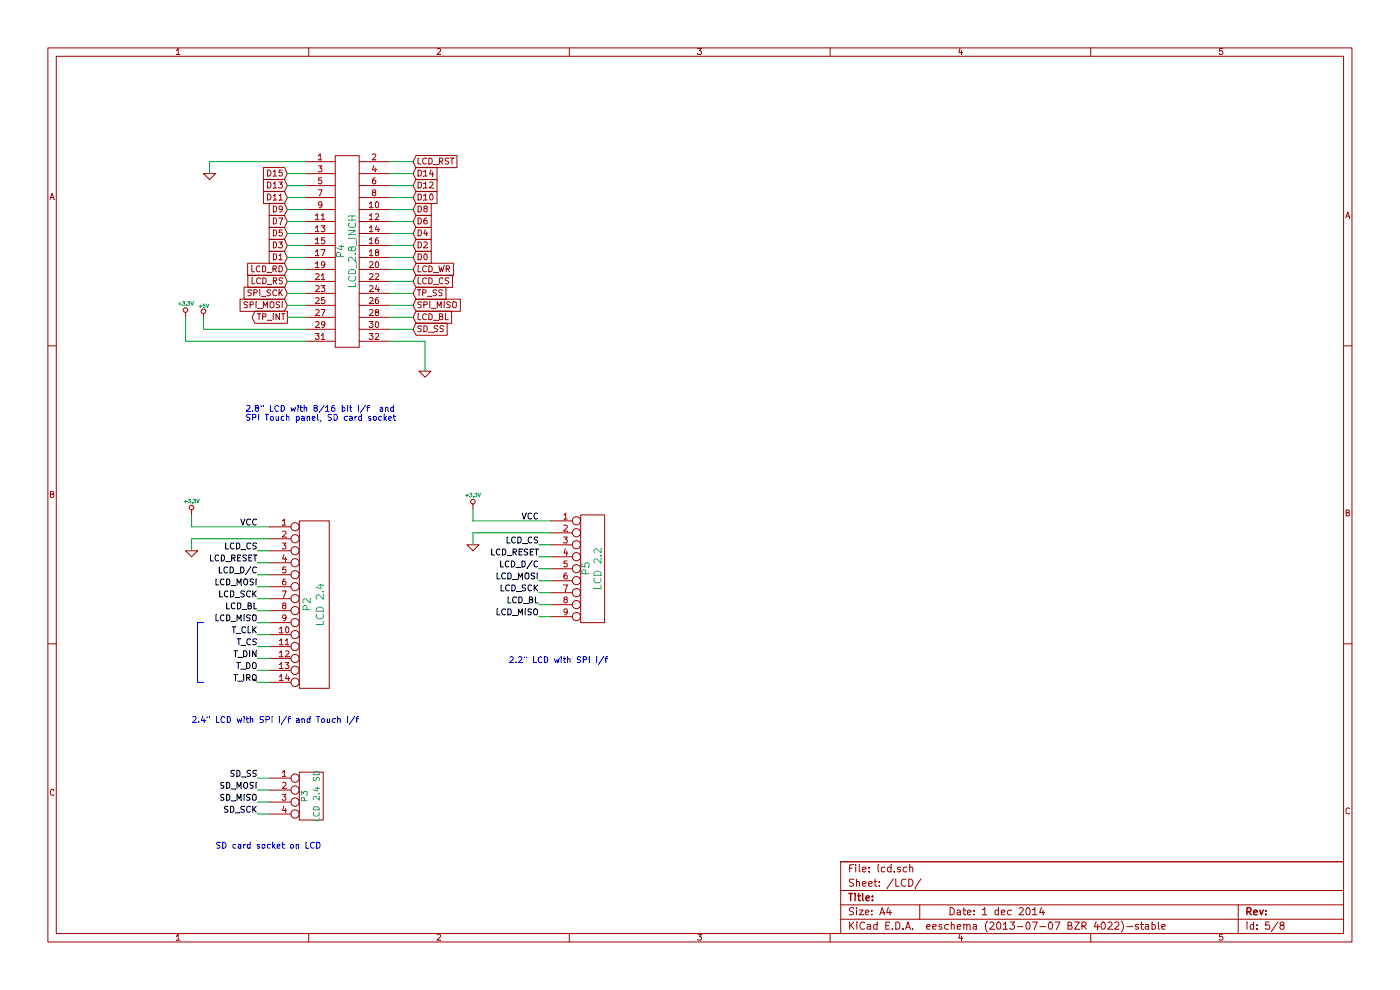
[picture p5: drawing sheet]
EESchema Schematic File Version 2
LIBS:power
LIBS:device
LIBS:transistors
LIBS:conn
LIBS:linear
LIBS:regul
LIBS:74xx
LIBS:cmos4000
LIBS:adc-dac
LIBS:memory
LIBS:xilinx
LIBS:special
LIBS:microcontrollers
LIBS:dsp
LIBS:microchip
LIBS:analog_switches
LIBS:motorola
LIBS:texas
LIBS:intel
LIBS:audio
LIBS:interface
LIBS:digital-audio
LIBS:philips
LIBS:display
LIBS:cypress
LIBS:siliconi
LIBS:opto
LIBS:atmel
LIBS:contrib
LIBS:valves
LIBS:RMC
LIBS:opendous
LIBS:w_opto
LIBS:STM32F429 LQFP144
LIBS:RMC_connectors
LIBS:lyre-cache
EELAYER 27 0
EELAYER END
$Descr A4 11693 8268
encoding utf-8
Sheet 5 8
Title ""
Date "1 dec 2014"
Rev ""
Comp ""
Comment1 ""
Comment2 ""
Comment3 ""
Comment4 ""
$EndDescr
$Comp
L CONN_2X16 P4
U 1 1
P 2900 2100
F 0 "P4" V 2850 2100 60  0000 C CNN
F 1 "LCD_2.8_INCH" V 2950 2100 60  0000 C CNN
F 2 "~" V 2900 2100 60  0001 C CNN
F 3 "~" V 2900 2100 60  0001 C CNN
	1    2900 2100
	1    0    0    -1  
$EndComp
$Comp
L GND #PWR31
U 1 1
P 1750 1450
F 0 "#PWR31" H 1750 1450 30  0001 C CNN
F 1 "GND" H 1750 1380 30  0001 C CNN
F 2 "" H 1750 1450 60  0000 C CNN
F 3 "" H 1750 1450 60  0000 C CNN
	1    1750 1450
	1    0    0    -1  
$EndComp
Wire Wire Line
	2550 1350 1750 1350
Wire Wire Line
	1750 1350 1750 1450
$Comp
L GND #PWR32
U 1 1
P 3550 3100
F 0 "#PWR32" H 3550 3100 30  0001 C CNN
F 1 "GND" H 3550 3030 30  0001 C CNN
F 2 "" H 3550 3100 60  0000 C CNN
F 3 "" H 3550 3100 60  0000 C CNN
	1    3550 3100
	1    0    0    -1  
$EndComp
$Comp
L +5V #PWR30
U 1 1
P 1700 2650
F 0 "#PWR30" H 1700 2740 20  0001 C CNN
F 1 "+5V" H 1700 2740 30  0000 C CNN
F 2 "" H 1700 2650 60  0000 C CNN
F 3 "" H 1700 2650 60  0000 C CNN
	1    1700 2650
	1    0    0    -1  
$EndComp
$Comp
L +3.3V #PWR27
U 1 1
P 1550 2650
F 0 "#PWR27" H 1550 2610 30  0001 C CNN
F 1 "+3.3V" H 1550 2760 30  0000 C CNN
F 2 "" H 1550 2650 60  0000 C CNN
F 3 "" H 1550 2650 60  0000 C CNN
	1    1550 2650
	1    0    0    -1  
$EndComp
Wire Wire Line
	2550 2850 1550 2850
Wire Wire Line
	1550 2850 1550 2650
Wire Wire Line
	2550 2750 1700 2750
Wire Wire Line
	1700 2750 1700 2650
Text GLabel 3450 2150 2    50   Input ~ 0
D0
Text GLabel 2400 2150 0    50   Input ~ 0
D1
Text GLabel 3450 2050 2    50   Input ~ 0
D2
Text GLabel 2400 2050 0    50   Input ~ 0
D3
Text GLabel 3450 1950 2    50   Input ~ 0
D4
Text GLabel 2400 1950 0    50   Input ~ 0
D5
Text GLabel 3450 1850 2    50   Input ~ 0
D6
Text GLabel 2400 1850 0    50   Input ~ 0
D7
Text GLabel 3450 1750 2    50   Input ~ 0
D8
Text GLabel 2400 1750 0    50   Input ~ 0
D9
Text GLabel 3450 1650 2    50   Input ~ 0
D10
Text GLabel 2400 1650 0    50   Input ~ 0
D11
Text GLabel 3450 1550 2    50   Input ~ 0
D12
Text GLabel 2400 1550 0    50   Input ~ 0
D13
Text GLabel 3450 1450 2    50   Input ~ 0
D14
Text GLabel 2400 1450 0    50   Input ~ 0
D15
Wire Wire Line
	2400 1450 2550 1450
Wire Wire Line
	2400 1550 2550 1550
Wire Wire Line
	2400 1650 2550 1650
Wire Wire Line
	2400 1750 2550 1750
Wire Wire Line
	2400 1850 2550 1850
Wire Wire Line
	2400 1950 2550 1950
Wire Wire Line
	2400 2050 2550 2050
Wire Wire Line
	2400 2150 2550 2150
Wire Wire Line
	3250 1450 3450 1450
Wire Wire Line
	3250 1550 3450 1550
Wire Wire Line
	3250 1650 3450 1650
Wire Wire Line
	3250 1750 3450 1750
Wire Wire Line
	3250 1850 3450 1850
Wire Wire Line
	3250 1950 3450 1950
Wire Wire Line
	3250 2050 3450 2050
Wire Wire Line
	3250 2150 3450 2150
Text GLabel 2400 2250 0    50   Input ~ 0
LCD_RD
Text GLabel 2400 2350 0    50   Input ~ 0
LCD_RS
Text GLabel 3450 2250 2    50   Input ~ 0
LCD_WR
Text GLabel 3450 2350 2    50   Input ~ 0
LCD_CS
Wire Wire Line
	3450 2250 3250 2250
Wire Wire Line
	3450 2350 3250 2350
Wire Wire Line
	2550 2250 2400 2250
Wire Wire Line
	2400 2350 2550 2350
Text GLabel 2400 2450 0    50   Input ~ 0
SPI_SCK
Text GLabel 2400 2550 0    50   Input ~ 0
SPI_MOSI
Wire Wire Line
	2550 2550 2400 2550
Wire Wire Line
	2400 2450 2550 2450
Text GLabel 3450 2550 2    50   Input ~ 0
SPI_MISO
Wire Wire Line
	3450 2550 3250 2550
Text GLabel 3450 2450 2    50   Input ~ 0
TP_SS
Wire Wire Line
	3450 2450 3250 2450
Text GLabel 3450 2650 2    50   Input ~ 0
LCD_BL
Wire Wire Line
	3450 2650 3250 2650
Text GLabel 3450 2750 2    50   Input ~ 0
SD_SS
Wire Wire Line
	3450 2750 3250 2750
Wire Wire Line
	3250 2850 3550 2850
Wire Wire Line
	3550 2850 3550 3100
Text GLabel 2400 2650 0    50   Output ~ 0
TP_INT
Wire Wire Line
	2400 2650 2550 2650
Text GLabel 3450 1350 2    50   Input ~ 0
LCD_RST
Wire Wire Line
	3450 1350 3250 1350
$Comp
L CONN_14 P2
U 1 1
P 2600 5050
F 0 "P2" V 2570 5050 60  0000 C CNN
F 1 "LCD 2.4" V 2680 5050 60  0000 C CNN
F 2 "" H 2600 5050 60  0000 C CNN
F 3 "" H 2600 5050 60  0000 C CNN
	1    2600 5050
	1    0    0    -1  
$EndComp
$Comp
L CONN_4 P3
U 1 1
P 2600 6650
F 0 "P3" V 2550 6650 50  0000 C CNN
F 1 "LCD 2.4 SD" V 2650 6650 50  0000 C CNN
F 2 "" H 2600 6650 60  0000 C CNN
F 3 "" H 2600 6650 60  0000 C CNN
	1    2600 6650
	1    0    0    -1  
$EndComp
Text Label 2150 4400 2    50   ~ 0
VCC
$Comp
L GND #PWR29
U 1 1
P 1600 4600
F 0 "#PWR29" H 1600 4600 30  0001 C CNN
F 1 "GND" H 1600 4530 30  0001 C CNN
F 2 "" H 1600 4600 60  0000 C CNN
F 3 "" H 1600 4600 60  0000 C CNN
	1    1600 4600
	-1   0    0    -1  
$EndComp
Wire Wire Line
	2250 4500 1600 4500
Wire Wire Line
	1600 4500 1600 4600
Text Label 2150 4600 2    50   ~ 0
LCD_CS
Text Label 2150 4700 2    50   ~ 0
LCD_RESET
Text Label 2150 4800 2    50   ~ 0
LCD_D/C
Text Label 2150 4900 2    50   ~ 0
LCD_MOSI
Text Label 2150 5000 2    50   ~ 0
LCD_SCK
Text Label 2150 5100 2    50   ~ 0
LCD_BL
Text Label 2150 5200 2    50   ~ 0
LCD_MISO
Text Label 2150 5300 2    50   ~ 0
T_CLK
Text Label 2150 5400 2    50   ~ 0
T_CS
Text Label 2150 5500 2    50   ~ 0
T_DIN
Text Label 2150 5600 2    50   ~ 0
T_DO
Text Label 2150 5700 2    50   ~ 0
T_IRQ
Text Label 2150 6500 2    50   ~ 0
SD_SS
Text Label 2150 6600 2    50   ~ 0
SD_MOSI
Text Label 2150 6700 2    50   ~ 0
SD_MISO
Text Label 2150 6800 2    50   ~ 0
SD_SCK
Wire Wire Line
	2250 4400 1600 4400
Wire Wire Line
	2250 4600 2150 4600
Wire Wire Line
	2250 4700 2150 4700
Wire Wire Line
	2250 4800 2150 4800
Wire Wire Line
	2250 4900 2150 4900
Wire Wire Line
	2250 5000 2150 5000
Wire Wire Line
	2250 5100 2150 5100
Wire Wire Line
	2250 5200 2150 5200
Wire Wire Line
	2250 5300 2150 5300
Wire Wire Line
	2250 5400 2150 5400
Wire Wire Line
	2250 5500 2150 5500
Wire Wire Line
	2250 5600 2150 5600
Wire Wire Line
	2250 5700 2150 5700
Wire Wire Line
	2250 6500 2150 6500
Wire Wire Line
	2250 6600 2150 6600
Wire Wire Line
	2250 6700 2150 6700
Wire Wire Line
	2250 6800 2150 6800
$Comp
L +3.3V #PWR28
U 1 1
P 1600 4300
F 0 "#PWR28" H 1600 4260 30  0001 C CNN
F 1 "+3.3V" H 1600 4410 30  0000 C CNN
F 2 "" H 1600 4300 60  0000 C CNN
F 3 "" H 1600 4300 60  0000 C CNN
	1    1600 4300
	-1   0    0    -1  
$EndComp
Wire Wire Line
	1600 4400 1600 4300
$Comp
L CONN_9 P5
U 1 1
P 4950 4750
F 0 "P5" V 4900 4750 60  0000 C CNN
F 1 "LCD 2.2" V 5000 4750 60  0000 C CNN
F 2 "" H 4950 4750 60  0000 C CNN
F 3 "" H 4950 4750 60  0000 C CNN
	1    4950 4750
	1    0    0    -1  
$EndComp
Text Label 4500 4350 2    50   ~ 0
VCC
$Comp
L GND #PWR34
U 1 1
P 3950 4550
F 0 "#PWR34" H 3950 4550 30  0001 C CNN
F 1 "GND" H 3950 4480 30  0001 C CNN
F 2 "" H 3950 4550 60  0000 C CNN
F 3 "" H 3950 4550 60  0000 C CNN
	1    3950 4550
	-1   0    0    -1  
$EndComp
Wire Wire Line
	4600 4450 3950 4450
Wire Wire Line
	3950 4450 3950 4550
Text Label 4500 4550 2    50   ~ 0
LCD_CS
Text Label 4500 4650 2    50   ~ 0
LCD_RESET
Text Label 4500 4750 2    50   ~ 0
LCD_D/C
Text Label 4500 4850 2    50   ~ 0
LCD_MOSI
Text Label 4500 4950 2    50   ~ 0
LCD_SCK
Text Label 4500 5050 2    50   ~ 0
LCD_BL
Text Label 4500 5150 2    50   ~ 0
LCD_MISO
Wire Wire Line
	4600 4350 3950 4350
$Comp
L +3.3V #PWR33
U 1 1
P 3950 4250
F 0 "#PWR33" H 3950 4210 30  0001 C CNN
F 1 "+3.3V" H 3950 4360 30  0000 C CNN
F 2 "" H 3950 4250 60  0000 C CNN
F 3 "" H 3950 4250 60  0000 C CNN
	1    3950 4250
	-1   0    0    -1  
$EndComp
Wire Wire Line
	3950 4350 3950 4250
Wire Wire Line
	4500 4550 4600 4550
Wire Wire Line
	4500 4650 4600 4650
Wire Wire Line
	4500 4750 4600 4750
Wire Wire Line
	4500 4850 4600 4850
Wire Wire Line
	4500 4950 4600 4950
Wire Wire Line
	4500 5050 4600 5050
Wire Wire Line
	4500 5150 4600 5150
Text Notes 4250 5550 0    50   ~ 0
2.2" LCD with SPI i/f\n
Text Notes 1600 6050 0    50   ~ 0
2.4" LCD with SPI i/f and Touch i/f\n
Text Notes 1800 7100 0    50   ~ 0
SD card socket on LCD
Text Notes 2050 3450 0    50   ~ 0
2.8" LCD with 8/16 bit i/f  and \nSPI Touch panel, SD card socket
Wire Notes Line
	1700 5200 1650 5200
Wire Notes Line
	1650 5200 1650 5700
Wire Notes Line
	1650 5700 1700 5700
$EndSCHEMATC
